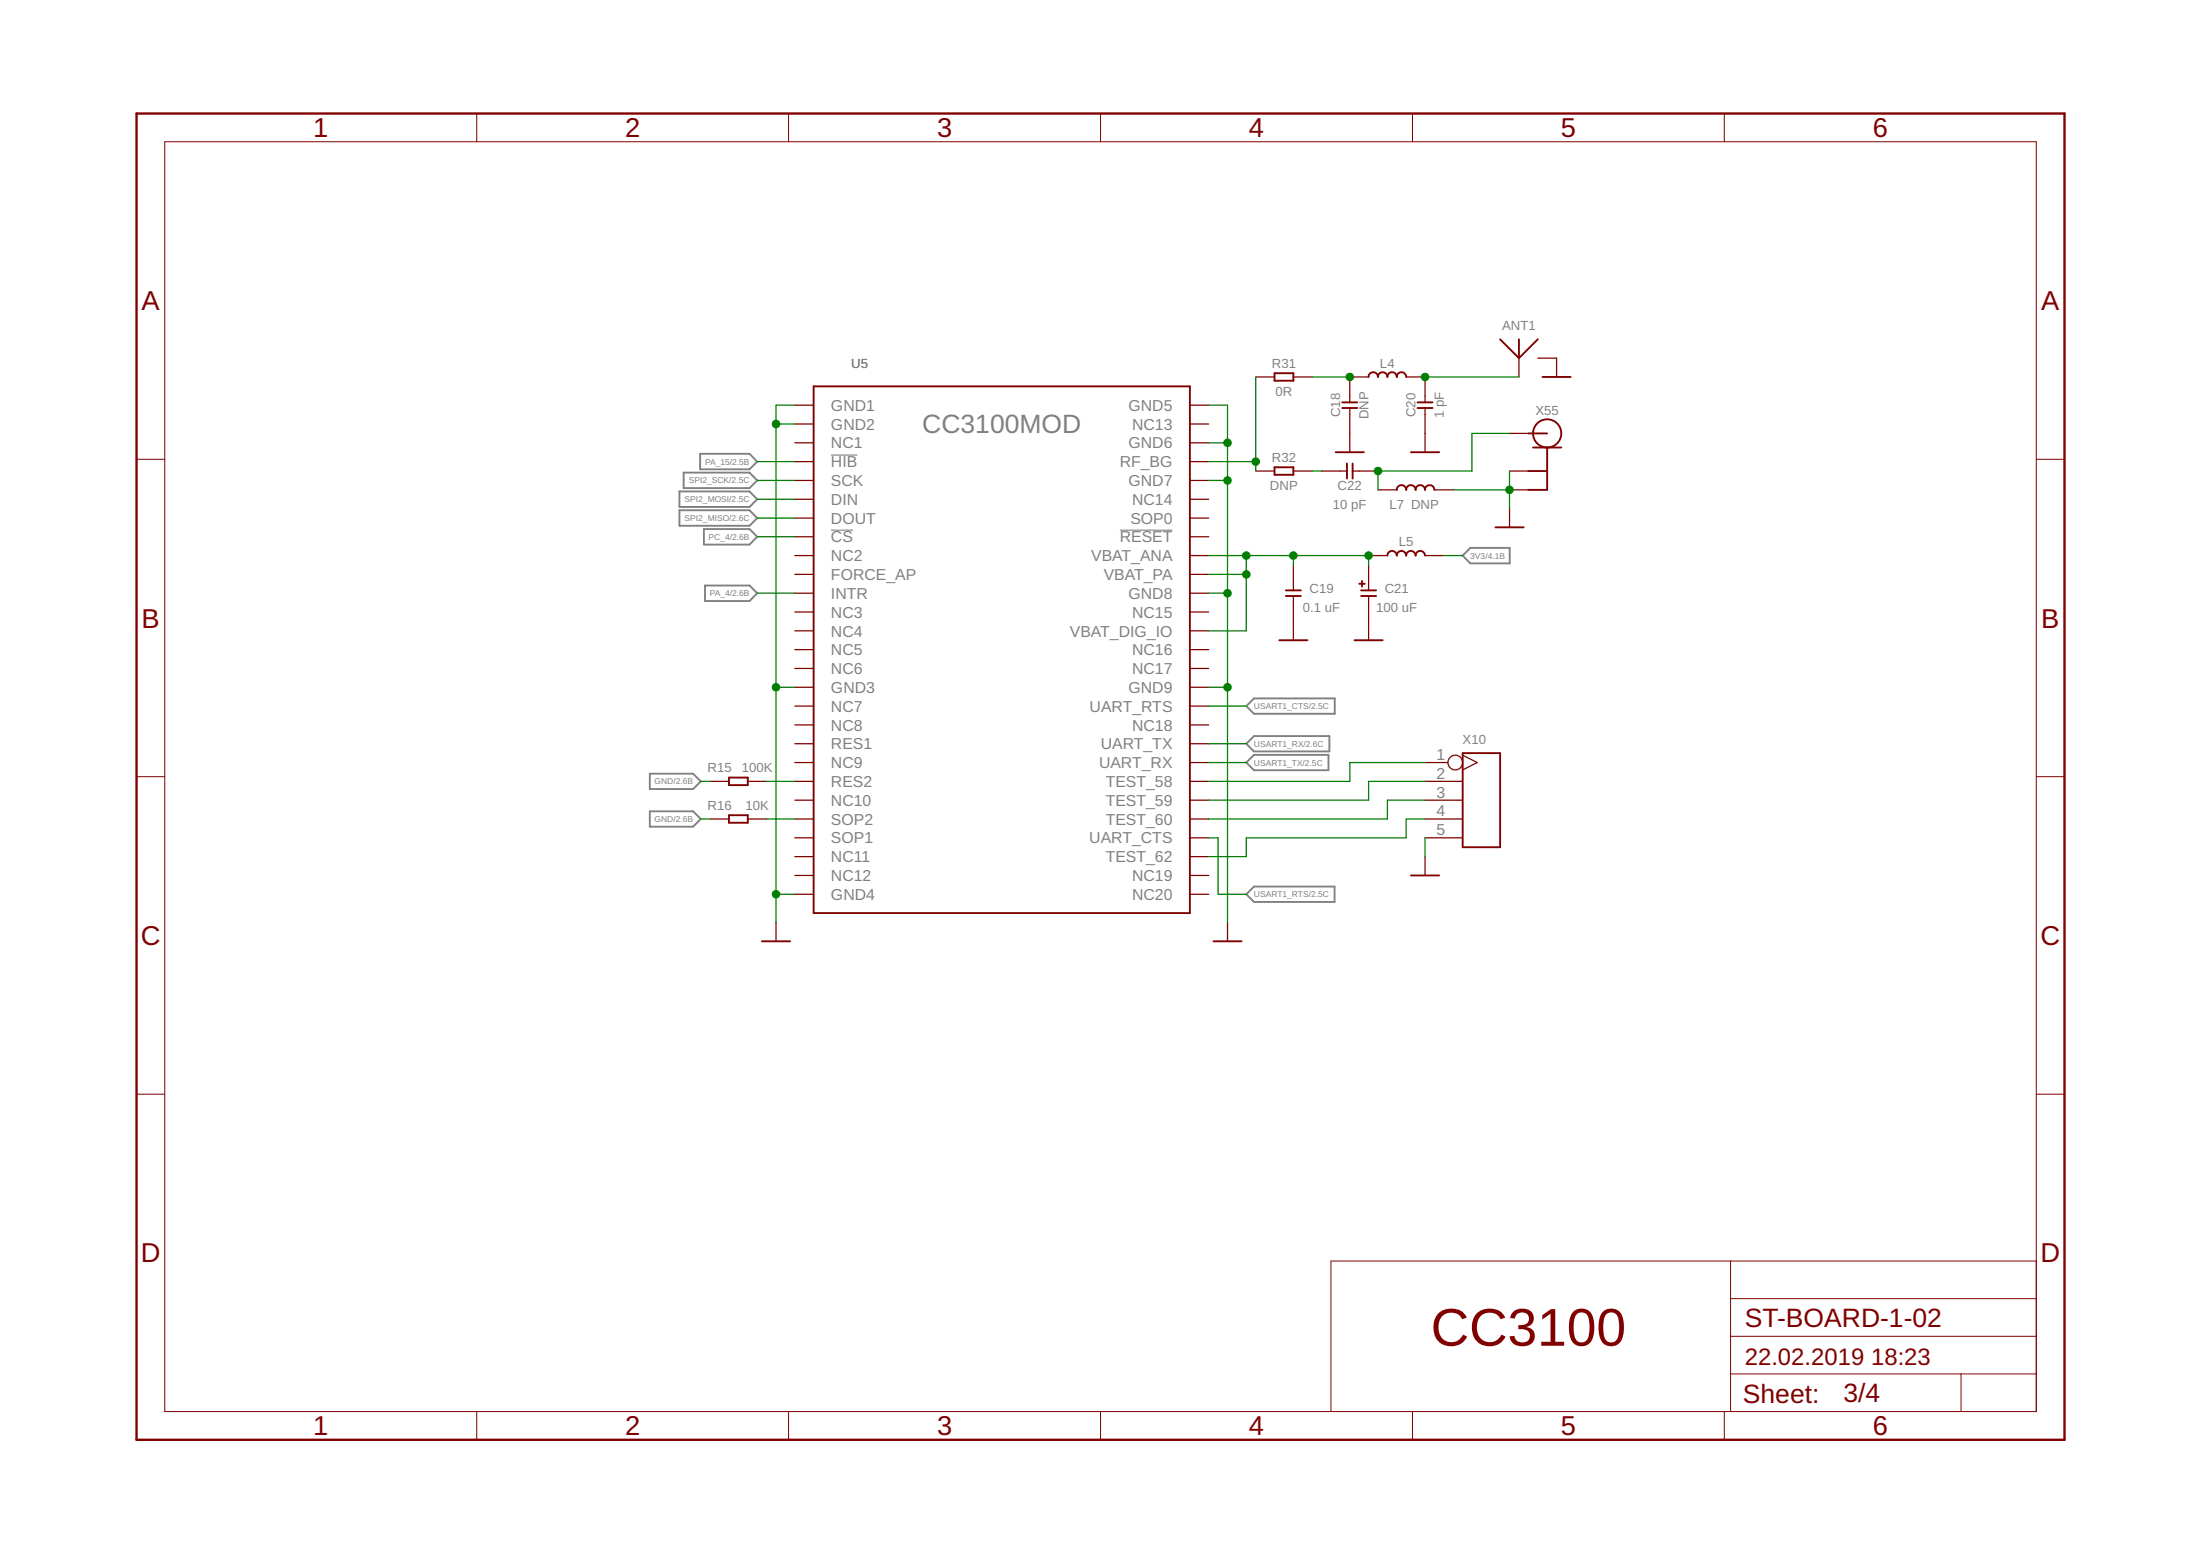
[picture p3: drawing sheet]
<svg xmlns="http://www.w3.org/2000/svg" width="297mm" height="210mm" viewBox="0 0 297 210" stroke-linecap="round" stroke-linejoin="round" font-family="sans-serif">
<path d="M112.2 61.4h3.6M112.2 71.6h3M151.2 71.6h7.1" fill="none" stroke="#808080" stroke-width=".15"/>
<g fill="none" stroke="#808080" stroke-width=".25">
<path d="M91.7 66.3h9.5l1 1.1-1 1h-9.5zM91.7 68.9h9.5l1 1-1 1.1h-9.5zM92.3 63.8h8.9l1 1.1-1 1h-8.9zM94.5 61.3h6.7l1 1-1 1.1h-6.7zM95 71.4h6.2l1 1.1-1 1h-6.2zM95.2 79h6l1 1.1-1 1h-6zM197.5 75l1-1h5.3v2.1h-5.3zM168.3 95.3l1-1h10.9v2.1h-10.9zM87.7 104.4h5.9l1 1.1-1 1h-5.9zM87.7 109.5h5.9l1 1.1-1 1h-5.9zM168.3 102.9l1-1h10.1v2.1h-10.1zM168.3 100.4l1-1h10.2v2h-10.2z"/>
<path d="M168.3 120.7l1-1h10.9v2.1h-10.9z"/>
</g>
<g fill="none" stroke="#800000" stroke-width=".14">
<path d="M22.2 19.1h252.7v171.4h-252.7zM64.4 15.3v3.8M106.5 15.3v3.8M148.6 15.3v3.8M190.7 15.3v3.8M232.8 15.3v3.8M18.4 62h3.8M274.9 62h3.8M18.4 104.8h3.8M274.9 104.8h3.8M18.4 147.7h3.8M274.9 147.7h3.8"/>
<path d="M233.7 170.2v20.3M233.7 175.3h41.2M274.9 170.2h-95.2v20.3M64.4 190.5v3.9M106.5 190.5v3.9M148.6 190.5v3.9M190.7 190.5v3.9M232.8 190.5v3.9M233.7 185.5h41.2M233.7 180.4h41.2M264.8 185.5v5"/>
</g>
<path d="M18.4 15.3h260.3v179.1h-260.3z" fill="none" stroke="#800000" stroke-width=".32"/>
<g fill="none" stroke="#800000" stroke-width=".25">
<path d="M109.9 52.2h50.8v71.1h-50.8zM172.1 50.4h2.5v1h-2.5zM181.2 55.1h2.1M181.2 54.3h2.1M184.8 50.9a.63 .63 0 0 1 .6-.7 .63 .63 0 0 1 .7 .7 .63 .63 0 0 1 .6-.7 .63 .63 0 0 1 .6 .7 .63 .63 0 0 1 .7-.7 .63 .63 0 0 1 .6 .7 .63 .63 0 0 1 .6-.7 .63 .63 0 0 1 .7 .7M191.4 55.1h2M191.4 54.3h2M202.5 45.8l2.6 2.5M205.1 45.8v2.5M206.4 58.5h2.5M207.6 45.8l-2.5 2.5M208.3 50.9h3.8"/>
<path d="M172.1 63.1h2.5v1h-2.5zM173.6 79.7h2M180.3 61h3.8M181.9 62.6v2M182.6 62.6v2M183.5 78.8h.8M183.8 79.7h2M183.9 78.4v.8M187.3 75a.63 .63 0 0 1 .7-.6 .63 .63 0 0 1 .6 .6 .63 .63 0 0 1 .6-.6 .63 .63 0 0 1 .7 .6 .63 .63 0 0 1 .6-.6 .63 .63 0 0 1 .6 .6 .63 .63 0 0 1 .7-.6 .63 .63 0 0 1 .6 .6M188.6 66.1a.63 .63 0 0 1 .6-.6 .63 .63 0 0 1 .7 .6 .63 .63 0 0 1 .6-.6 .63 .63 0 0 1 .6 .6 .63 .63 0 0 1 .7-.6 .63 .63 0 0 1 .6 .6 .63 .63 0 0 1 .6-.6 .63 .63 0 0 1 .7 .6M190.5 61h3.8M201.9 71.2h3.8"/>
<path d="M206.4 63.6h2.5M207 60.4h3.8M208.9 60.4v5.7h-2.5M172.7 86.4h3.8M173.6 80.5h2M182.9 86.4h3.8M183.8 80.5h2M98.4 105h2.6v1h-2.6zM98.4 110h2.6v1.1h-2.6zM190.5 118.2h3.8M197.5 101.7h5v12.7h-5zM102.9 127.1h3.8"/>
<path d="M163.8 127.1h3.8"/>
<circle cx="208.9" cy="58.5" r="1.91"/>
</g>
<g fill="none" stroke="#800000" stroke-width=".17">
<path d="M107.3 54.7h2.6M107.3 57.2h2.6M107.3 59.8h2.6M160.7 54.7h2.5M160.7 57.2h2.5M160.7 59.8h2.5M169.5 50.9h2.6M174.6 50.9h2.6M182.2 55.1v5.9M184.8 50.9h-2.6v3.4M189.9 50.9h2.5v3.4M192.4 55.1v5.9"/>
<path d="M203.8 58.5h2.6M205.1 48.3v2.6M207.6 48.3h2.6v2.6M107.3 62.3h2.6M107.3 64.9h2.6M107.3 67.4h2.6M107.3 69.9h2.6M107.3 72.5h2.6M107.3 75h2.6M107.3 77.5h2.6M160.7 62.3h2.5M160.7 64.9h2.5"/>
<path d="M160.7 67.4h2.5M160.7 69.9h2.5M160.7 72.5h2.5M160.7 75h2.5M160.7 77.5h2.5M169.5 63.6h2.6M174.6 76.3v3.4M174.6 63.6h2.6M178.4 63.6h3.5M182.6 63.6h3.5M184.8 75h2.5M184.8 76.3v3.4"/>
<path d="M186.1 66.1h2.5M192.4 75h2.5M193.7 66.1h2.5M203.8 63.6h2.6M203.8 68.7v2.5M203.8 66.1h2.6M107.3 80.1h2.6M107.3 82.6h2.6M107.3 85.2h2.6M107.3 87.7h2.6M107.3 90.2h2.6M107.3 92.8h2.6"/>
<path d="M107.3 95.3h2.6M107.3 97.9h2.6M160.7 80.1h2.5M160.7 82.6h2.5M160.7 85.2h2.5M160.7 87.7h2.5M160.7 90.2h2.5M160.7 92.8h2.5M160.7 95.3h2.5M160.7 97.9h2.5M174.6 80.5v5.9M184.8 80.5v5.9"/>
<path d="M95.9 105.5h2.5M95.9 110.6h2.5M101 105.5h2.5M101 110.6h2.5M107.3 105.5h2.6M107.3 100.4h2.6M107.3 102.9h2.6M107.3 108h2.6M107.3 110.6h2.6M107.3 113.1h2.6M107.3 115.6h2.6M107.3 118.2h2.6"/>
<path d="M160.7 105.5h2.5M160.7 100.4h2.5M160.7 102.9h2.5M160.7 108h2.5M160.7 110.6h2.5M160.7 113.1h2.5M160.7 115.6h2.5M160.7 118.2h2.5M192.4 105.5h5.1M192.4 102.9h3.1M192.4 108h5.1M192.4 110.6h5.1"/>
<path d="M192.4 113.1h5.1M192.4 115.6v2.6M197.5 101.9l2 1-2 1M104.8 124.5v2.6M107.3 120.7h2.6M160.7 120.7h2.5M165.7 124.5v2.6"/>
<circle cx="196.5" cy="102.9" r=".99"/>
</g>
<g fill="none" stroke="#008000" stroke-width=".17">
<path d="M104.8 57.2h2.5M107.3 54.7h-2.5v69.8M163.2 54.7h2.5v69.8M163.2 59.8h2.5M169.5 50.9v12.7M177.2 50.9h5M192.4 50.9h12.7M203.8 58.5h-5.1v5.1h-12.6v2.5M102.2 64.9h5.1M102.2 62.3h5.1M102.2 67.4h5.1M102.2 69.9h5.1"/>
<path d="M102.2 72.5h5.1M163.2 64.9h2.5M163.2 75h21.6v1.3M163.2 77.5h5.1M163.2 62.3h6.3M168.3 75v10.2h-5.1M174.6 75v1.3M177.2 63.6h1.2M194.9 75h2.6M196.2 66.1h7.6M203.8 63.6v5.1M102.2 80.1h5.1"/>
<path d="M104.8 92.8h2.5M163.2 92.8h2.5M163.2 80.1h2.5M163.2 95.3h5.1M94.6 105.5h1.3M94.6 110.6h1.3M103.5 105.5h3.8M103.5 110.6h3.8M163.2 113.1h1.3v7.6h3.8M163.2 102.9h5.1M163.2 100.4h5.1M192.4 102.9h-10.2v2.6h-19"/>
<path d="M192.4 105.5h-7.6v2.5h-21.6M192.4 108h-5.1v2.6h-24.1M192.4 110.6h-2.5v2.5h-21.6v2.5h-5.1M192.4 113.1v2.5M104.8 120.7h2.5"/>
</g>
<g fill="#008000" stroke="#008000" stroke-width=".14">
<circle cx="104.8" cy="57.2" r=".51"/>
<circle cx="104.8" cy="120.7" r=".51"/>
<circle cx="104.8" cy="92.8" r=".51"/>
<circle cx="165.7" cy="92.8" r=".51"/>
<circle cx="165.7" cy="64.9" r=".51"/>
<circle cx="165.7" cy="59.8" r=".51"/>
<circle cx="165.7" cy="80.1" r=".51"/>
<circle cx="203.8" cy="66.1" r=".51"/>
<circle cx="168.3" cy="77.5" r=".51"/>
<circle cx="168.3" cy="75" r=".51"/>
<circle cx="174.6" cy="75" r=".51"/>
<circle cx="184.8" cy="75" r=".51"/>
<circle cx="169.5" cy="62.3" r=".51"/>
<circle cx="192.4" cy="50.9" r=".51"/>
<circle cx="182.2" cy="50.9" r=".51"/>
<circle cx="186.1" cy="63.6" r=".51"/>
</g>
<text font-size="7.2" fill="#800000" x="193.2" y="181.7">CC3100</text>
<g font-size="3.7" fill="#800000">
<text x="42.3" y="18.5">1</text>
<text x="84.4" y="18.5">2</text>
<text x="126.5" y="18.5">3</text>
<text x="168.6" y="18.5">4</text>
<text x="210.7" y="18.5">5</text>
<text x="252.9" y="18.5">6</text>
<text x="19.1" y="41.9">A</text>
<text x="275.6" y="41.9">A</text>
<text x="19.1" y="84.7">B</text>
<text x="275.6" y="84.7">B</text>
<text x="19" y="127.6">C</text>
<text x="275.5" y="127.6">C</text>
<text x="19" y="170.4">D</text>
<text x="275.5" y="170.4">D</text>
<text x="42.3" y="193.7">1</text>
<text x="84.4" y="193.7">2</text>
<text x="126.5" y="193.7">3</text>
<text x="168.6" y="193.7">4</text>
<text x="210.7" y="193.7">5</text>
<text x="252.9" y="193.7">6</text>
</g>
<text font-size="3.6" fill="#808080" x="124.5" y="58.5">CC3100MOD</text>
<g font-size="3.6" fill="#800000">
<text x="235.6" y="179.1">ST-BOARD-1-02</text>
<text x="235.3" y="189.4">Sheet:</text>
<text x="248.9" y="189.3">3/4</text>
</g>
<g font-size="3.2" fill="#800000">
<text x="235.6" y="184.2">22.02.2019</text>
<text x="252.6" y="184.2">18:23</text>
</g>
<g font-size="2.1" fill="#808080">
<text x="112.2" y="55.4">GND1</text>
<text x="112.2" y="58">GND2</text>
<text x="152.4" y="55.5">GND5</text>
<text x="152.9" y="58">NC13</text>
<text x="112.2" y="60.5">NC1</text>
<text x="112.2" y="63.1">HIB</text>
<text x="112.2" y="65.6">SCK</text>
<text x="151.2" y="63.1">RF_BG</text>
<text x="152.4" y="60.5">GND6</text>
<text x="152.4" y="65.6">GND7</text>
<text x="112.2" y="68.1">DIN</text>
<text x="112.2" y="70.7">DOUT</text>
<text x="152.6" y="70.7">SOP0</text>
<text x="152.9" y="68.1">NC14</text>
<text x="112.2" y="73.2">CS</text>
<text x="112.2" y="75.8">NC2</text>
<text x="147.3" y="75.8">VBAT_ANA</text>
<text x="151.2" y="73.2">RESET</text>
<text x="112.2" y="78.3">FORCE_AP</text>
<text x="112.2" y="80.8">INTR</text>
<text x="112.2" y="83.4">NC3</text>
<text x="149" y="78.3">VBAT_PA</text>
<text x="152.4" y="80.8">GND8</text>
<text x="152.9" y="83.4">NC15</text>
<text x="112.2" y="85.9">NC4</text>
<text x="112.2" y="88.5">NC5</text>
<text x="144.5" y="85.9">VBAT_DIG_IO</text>
<text x="152.9" y="88.5">NC16</text>
<text x="112.2" y="91">NC6</text>
<text x="112.2" y="93.5">GND3</text>
<text x="152.4" y="93.5">GND9</text>
<text x="152.9" y="91">NC17</text>
<text x="112.2" y="96.1">NC7</text>
<text x="112.2" y="98.6">NC8</text>
<text x="112.2" y="101.2">RES1</text>
<text x="147.1" y="96.1">UART_RTS</text>
<text x="148.6" y="101.2">UART_TX</text>
<text x="152.9" y="98.6">NC18</text>
<text x="112.2" y="103.7">NC9</text>
<text x="112.2" y="106.2">RES2</text>
<text x="148.4" y="103.7">UART_RX</text>
<text x="149.3" y="106.2">TEST_58</text>
<text x="194" y="102.6">1</text>
<text x="194" y="105.1">2</text>
<text x="194" y="107.7">3</text>
<text x="112.2" y="108.8">NC10</text>
<text x="112.2" y="111.3">SOP2</text>
<text x="112.2" y="113.9">SOP1</text>
<text x="147.1" y="113.9">UART_CTS</text>
<text x="149.3" y="108.8">TEST_59</text>
<text x="149.3" y="111.3">TEST_60</text>
<text x="194" y="110.2">4</text>
<text x="194" y="112.7">5</text>
<text x="112.2" y="116.4">NC11</text>
<text x="112.2" y="118.9">NC12</text>
<text x="149.3" y="116.4">TEST_62</text>
<text x="152.9" y="118.9">NC19</text>
<text x="112.2" y="121.5">GND4</text>
<text x="152.9" y="121.5">NC20</text>
</g>
<g font-size="1.8" fill="#808080">
<text x="202.8" y="44.5">ANT1</text>
<text x="114.9" y="49.6">U5</text>
<text x="171.7" y="49.6">R31</text>
<text x="172.2" y="53.4">0R</text>
<text x="186.3" y="49.6">L4</text>
<text x="181" y="56.3" transform="rotate(-90 181 56.3)">C18</text>
<text x="184.8" y="56.6" transform="rotate(-90 184.8 56.6)">DNP</text>
<text x="191.1" y="56.3" transform="rotate(-90 191.1 56.3)">C20</text>
<text x="194.9" y="56.5" transform="rotate(-90 194.9 56.5)">1 pF</text>
<text x="207.3" y="56">X55</text>
<text x="171.7" y="62.3">R32</text>
<text x="171.5" y="66.1">DNP</text>
<text x="180" y="68.7">10 pF</text>
<text x="180.6" y="66.1">C22</text>
<text x="187.6" y="68.7">L7 DNP</text>
<text x="188.9" y="73.7">L5</text>
<text x="175.9" y="82.6">0.1 uF</text>
<text x="176.8" y="80.1">C19</text>
<text x="185.8" y="82.6">100 uF</text>
<text x="187" y="80.1">C21</text>
<text x="197.5" y="100.4">X10</text>
<text x="95.5" y="104.2">R15</text>
<text x="100.2" y="104.2">100K</text>
<text x="95.5" y="109.3">R16</text>
<text x="100.7" y="109.3">10K</text>
</g>
<g font-size="1.1" fill="#808080">
<text x="93" y="65.2">SPI2_SCK/2.5C</text>
<text x="95.2" y="62.7">PA_15/2.5B</text>
<text x="92.4" y="67.8">SPI2_MOSI/2.5C</text>
<text x="92.4" y="70.3">SPI2_MISO/2.6C</text>
<text x="95.7" y="72.9">PC_4/2.6B</text>
<text x="198.5" y="75.4">3V3/4.1B</text>
<text x="95.8" y="80.5">PA_4/2.6B</text>
<text x="169.3" y="95.7">USART1_CTS/2.5C</text>
<text x="169.3" y="100.8">USART1_RX/2.6C</text>
<text x="88.4" y="105.9">GND/2.6B</text>
<text x="169.3" y="103.3">USART1_TX/2.5C</text>
<text x="88.4" y="111">GND/2.6B</text>
<text x="169.3" y="121.1">USART1_RTS/2.5C</text>
</g>
</svg>
